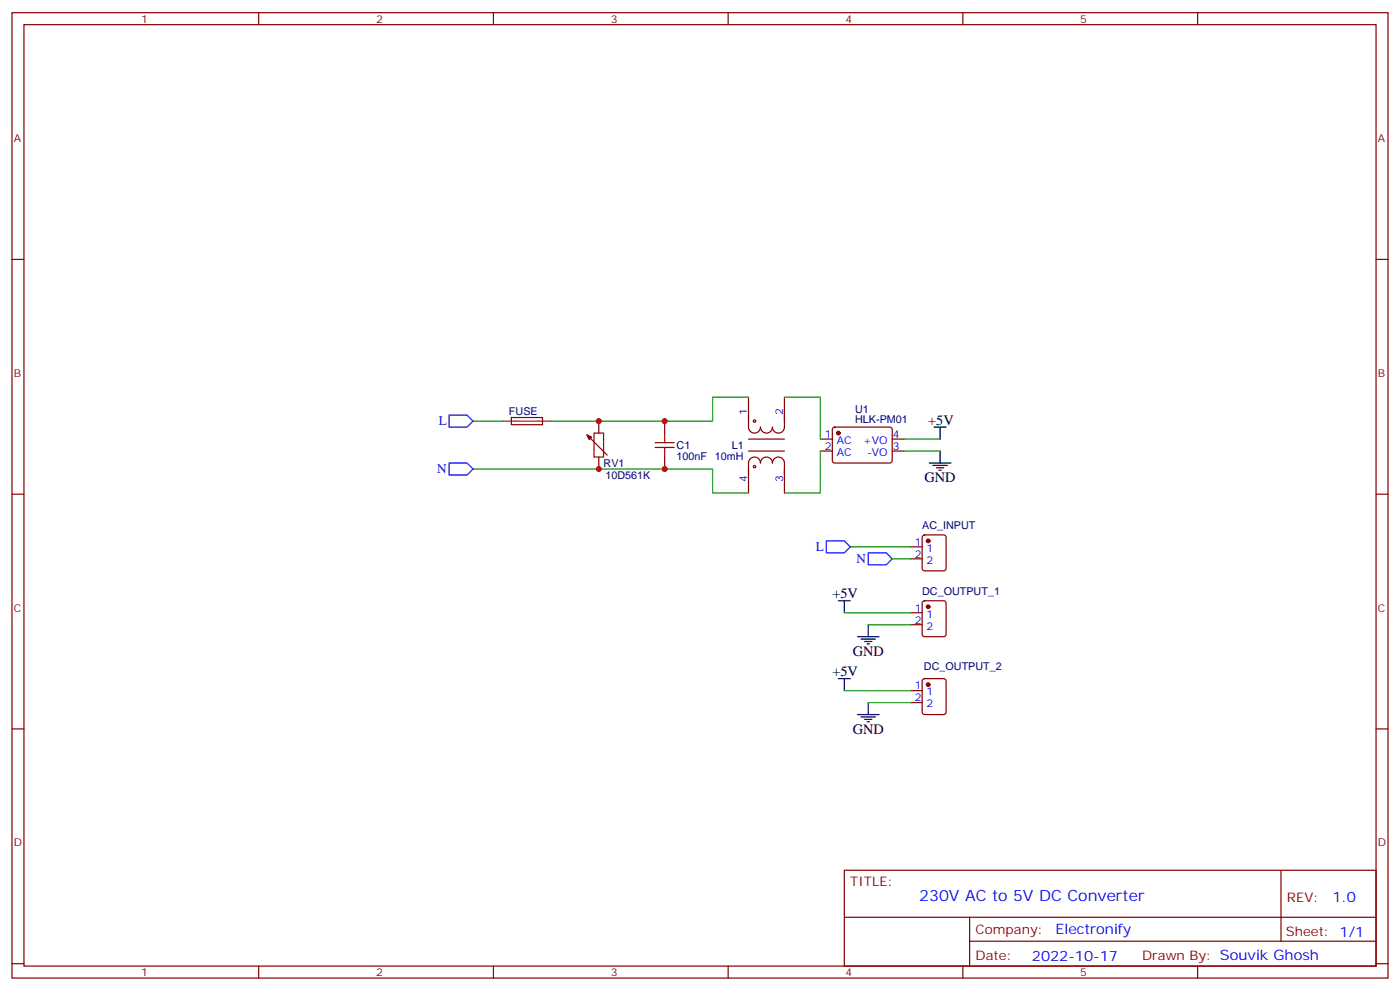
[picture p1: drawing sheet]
<svg xmlns="http://www.w3.org/2000/svg" width="412mm" height="297mm" viewBox="0 0 412 297" stroke-linecap="round" stroke-linejoin="round" font-family="sans-serif">
<g fill="none" stroke="#870000" stroke-width=".35">
<path d="M3.5 3.7h405.4v284.4h-405.4zM7.1 7.3h398.2v277.3h-398.2zM76.2 3.7v3.6M145.3 3.7v3.6M214.5 3.7v3.6M283.6 3.7v3.6M352.8 3.7v3.6M3.5 76.4h3.6M405.3 76.4h3.6M220.5 117v8.8a1.76 1.76 0 0 0 1.7 1.8 1.76 1.76 0 0 0 1.8-1.8 1.76 1.76 0 0 0 1.8 1.8 1.76 1.76 0 0 0 1.7-1.8 1.76 1.76 0 0 0 1.8 1.8 1.76 1.76 0 0 0 1.8-1.8v-8.8M150.6 123h9.2v2.1h-9.1zM173.6 128.8l5.3 5.3"/>
<path d="M176.4 124v3.6M176.4 134.6v3.5M195.8 124v3.6M195.8 134.6v3.5M220.5 129.3h10.6M220.5 132.9h10.6M241.7 129.3h3.5M241.7 132.9h3.5M245.4 126l.5-.2 16.5 .1 .4 .6v9.5l-.7 .4-16.5-.1-.4-.6v-9.2zM262.8 129.3h3.5M262.8 132.9h3.5M3.5 145.6h3.6"/>
<path d="M220.5 145.2v-8.8a1.76 1.76 0 0 1 1.7-1.8 1.76 1.76 0 0 1 1.8 1.8 1.76 1.76 0 0 1 1.8-1.8 1.76 1.76 0 0 1 1.7 1.8 1.76 1.76 0 0 1 1.8-1.8 1.76 1.76 0 0 1 1.8 1.8v8.8M271.9 157.8l.4-.2h5.7l.6 .4 .1 9.4-.5 .7h-5.9l-.6-.4-.1-9.4zM405.3 145.6h3.6M268.1 161.1h3.5M268.1 164.6h3.5M271.9 177.2l.4-.2h5.7l.6 .4 .1 9.4-.5 .7h-5.9l-.6-.4-.1-9.4zM268.1 180.5h3.5M268.1 184h3.5M3.5 214.7h3.6M268.1 203.4h3.5M268.1 206.9h3.5M271.9 200.1l.4-.2h5.7l.6 .4 .1 9.5-.5 .6-5.9 .1-.6-.5-.1-9.4z"/>
<path d="M405.3 214.7h3.6M248.7 256.3h156.6v28.3h-156.6zM377.3 256.4v20.8M248.7 270.2h156.5M285.6 277.2h119.6M285.6 270.2v14.1M3.5 283.8h3.6M76.2 284.6v3.5M145.3 284.6v3.5M214.5 284.6v3.5M283.6 284.6v3.5M352.8 284.6v3.5"/>
<path d="M405.3 283.8h3.6"/>
<circle cx="222.3" cy="124" r=".35"/>
<circle cx="222.3" cy="137.4" r=".35"/>
</g>
<path d="M175 127.6h2.8v7h-2.8zM193 131.8h5.6M193 130.4h5.6M195.8 127.6v2.8M195.8 131.8v2.8" fill="none" stroke="#a10000" stroke-width=".35"/>
<g fill="#870000" stroke="#870000" stroke-width=".35">
<path d="M172.9 128.1l1.4 .7-.7 .7z"/>
<circle cx="246.9" cy="127.6" r=".53"/>
<circle cx="273.4" cy="159.3" r=".53"/>
<circle cx="273.4" cy="178.7" r=".53"/>
<circle cx="273.4" cy="201.6" r=".53"/>
</g>
<path d="M148.2 124h14.1" fill="none" stroke="#8c2424" stroke-width=".35"/>
<g fill="none" stroke="#008700" stroke-width=".35">
<path d="M220.5 117h-10.6v7h-47.6M231.1 117h10.6v12.3M139.3 138.1h70.6v7.1h10.6M139.3 124h8.9M241.7 132.9v12.3h-10.6M266.3 132.9h10.6M266.3 129.3h10.6M250.5 161.1h17.6M262.8 164.6h5.3M248.7 180.5h19.4M255.8 184h12.3M248.7 203.4h19.4"/>
<path d="M255.8 206.9h12.3"/>
</g>
<path d="M132.3 122.3h5.3l1.7 1.7-1.7 1.8h-5.3zM132.3 136.4h5.3l1.7 1.7-1.7 1.8h-5.3zM243.4 159.3h5.3l1.8 1.8-1.8 1.7h-5.3zM255.8 162.8h5.3l1.7 1.8-1.7 1.8h-5.3z" fill="none" stroke="#00f" stroke-width=".35"/>
<g fill="none" stroke="#000" stroke-width=".35">
<path d="M273.8 136.4h6.3M274.8 137.1h4.2M275.2 125.8h3.5M275.9 137.8h2.1M276.6 138.5h.7M276.9 125.8v3.5M276.9 132.9v3.5M246.9 177h3.6M248.7 177v3.5M246.9 199.9h3.6M248.7 199.9v3.5M252.6 187.5h6.3"/>
<path d="M253.6 188.2h4.3M254.7 188.9h2.1M255.4 189.7h.7M255.8 184v3.5M252.6 210.5h6.3M253.6 211.2h4.3M254.7 211.9h2.1M255.4 212.6h.7M255.8 206.9v3.6"/>
</g>
<g fill="#c00">
<circle cx="176.4" cy="124" r=".88"/>
<circle cx="195.8" cy="124" r=".88"/>
<circle cx="176.4" cy="138.1" r=".88"/>
<circle cx="195.8" cy="138.1" r=".88"/>
</g>
<text font-size="4.6" fill="#00f" x="270.8" y="265.4">230V AC to 5V DC Converter</text>
<g font-size="4.2">
<text x="273.4" y="125.1">+5V</text>
<text x="272.3" y="142">GND</text>
<text x="245.2" y="176.2">+5V</text>
<text x="251.2" y="193.2">GND</text>
<text x="245.2" y="199.2">+5V</text>
<text x="251.2" y="216.1">GND</text>
</g>
<g font-size="4.2" fill="#00f">
<text x="392.5" y="265.6">1.0</text>
<text x="310.9" y="275.2">Electronify</text>
<text x="304" y="283">2022-10-17</text>
</g>
<g font-size="3.9" fill="#00f">
<text x="129.2" y="125.3">L</text>
<text x="128.8" y="139.4">N</text>
<text x="240.3" y="162.3">L</text>
<text x="252.3" y="165.9">N</text>
</g>
<g font-size="3.9" fill="#800">
<text x="250.5" y="260.9">TITLE:</text>
<text x="379.1" y="265.6">REV:</text>
<text x="287.4" y="275.1">Company:</text>
<text x="378.7" y="275.7">Sheet: 1/1</text>
<text x="287.4" y="282.8">Date:</text>
<text x="336.4" y="282.9">Drawn By: Souvik Ghosh</text>
</g>
<g font-size="3.2" fill="#800">
<text x="41.6" y="6.7">1</text>
<text x="110.8" y="6.7">2</text>
<text x="179.9" y="6.7">3</text>
<text x="249.1" y="6.7">4</text>
<text x="318.2" y="6.7">5</text>
<text x="4.1" y="41.8">A</text>
<text x="405.9" y="41.8">A</text>
<text x="4.1" y="111">B</text>
<text x="405.9" y="111">B</text>
<text x="4.1" y="180.1">C</text>
<text x="405.9" y="180.1">C</text>
<text x="4.1" y="249.3">D</text>
<text x="405.9" y="249.3">D</text>
<text x="41.6" y="287.5">1</text>
<text x="110.8" y="287.5">2</text>
<text x="179.9" y="287.5">3</text>
<text x="249.1" y="287.5">4</text>
<text x="318.2" y="287.5">5</text>
</g>
<g font-size="3.2" fill="#000080">
<text x="149.9" y="122.3">FUSE</text>
<text x="251.9" y="124.7">HLK-PM01</text>
<text x="251.9" y="121.5">U1</text>
<text x="177.8" y="137.5">RV1</text>
<text x="199.3" y="135.4">100nF</text>
<text x="199.3" y="132.2">C1</text>
<text x="210.6" y="135.4">10mH</text>
<text x="215.5" y="132.2">L1</text>
<text x="178.3" y="141.1">10D561K</text>
<text x="271.6" y="155.8">AC_INPUT</text>
<text x="271.6" y="175.2">DC_OUTPUT_1</text>
<text x="272.2" y="197.5">DC_OUTPUT_2</text>
</g>
<g font-size="3.2" fill="#00f">
<text x="220.1" y="122.3" transform="rotate(-90 220.1 122.3)">1</text>
<text x="230.7" y="122.3" transform="rotate(-90 230.7 122.3)">2</text>
<text x="243" y="129">1</text>
<text x="246.5" y="130.7">AC</text>
<text x="254.3" y="130.7">+VO</text>
<text x="263" y="129">4</text>
<text x="243" y="132.5">2</text>
<text x="246.5" y="134.3">AC</text>
<text x="255.4" y="134.3">-VO</text>
<text x="263" y="132.5">3</text>
<text x="220.1" y="141.9" transform="rotate(-90 220.1 141.9)">4</text>
<text x="230.7" y="141.9" transform="rotate(-90 230.7 141.9)">3</text>
<text x="269.4" y="160.7">1</text>
<text x="269.4" y="164.3">2</text>
<text x="272.9" y="162.5">1</text>
<text x="272.9" y="166">2</text>
<text x="269.4" y="180.1">1</text>
<text x="269.4" y="183.7">2</text>
<text x="272.9" y="181.9">1</text>
<text x="272.9" y="185.4">2</text>
<text x="269.4" y="203.1">1</text>
<text x="269.4" y="206.6">2</text>
<text x="272.9" y="204.8">1</text>
<text x="272.9" y="208.4">2</text>
</g>
</svg>
